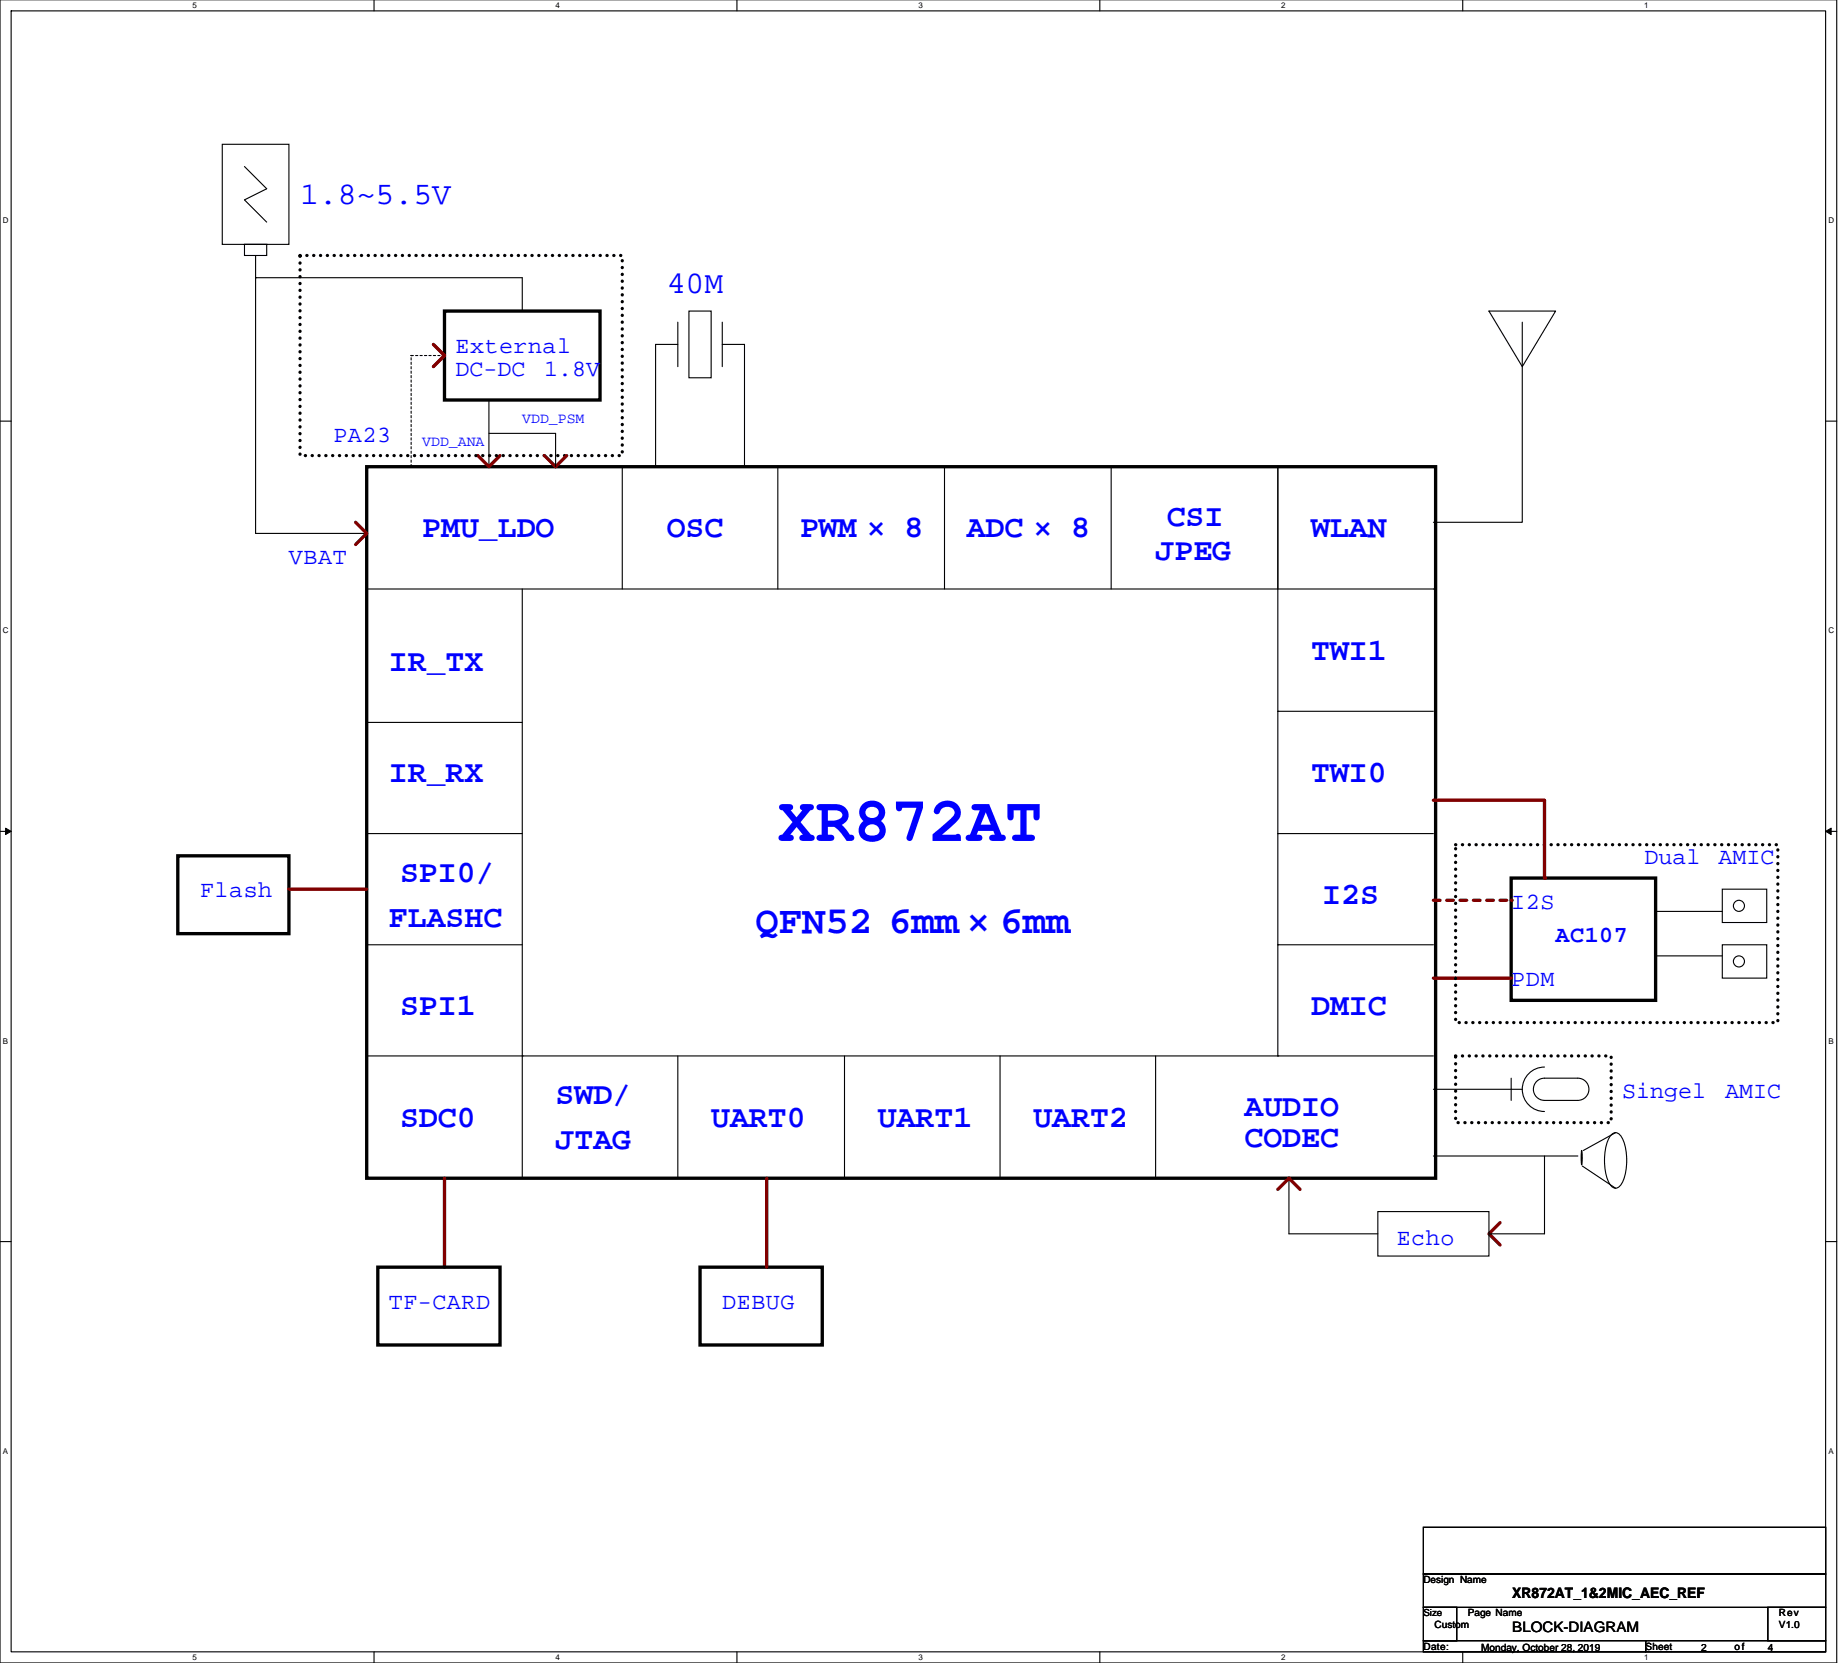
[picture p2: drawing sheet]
<svg xmlns="http://www.w3.org/2000/svg" width="420mm" height="380mm" viewBox="0 0 420 380" stroke-linecap="round" stroke-linejoin="round" font-family="sans-serif">
<path d="M0 0v379.9h419.9v-379.9M2.5 2.5h414.8v374.9h-414.8z" fill="none" stroke="#000" stroke-width=".25"/>
<g fill="#fff">
<path d="M44 .2h1v2h-1z"/>
<path d="M44 377.6h1v2.1h-1z"/>
</g>
<path d="M85.5 0v2.5M85.5 377.4v2.5" fill="none" stroke="#000" stroke-width=".25"/>
<g fill="#fff">
<path d="M127 .2h1v2h-1z"/>
<path d="M127 377.6h1v2.1h-1z"/>
</g>
<path d="M168.5 0v2.5M168.5 377.4v2.5" fill="none" stroke="#000" stroke-width=".25"/>
<g fill="#fff">
<path d="M209.9 .2h1v2h-1z"/>
<path d="M209.9 377.6h1v2.1h-1z"/>
</g>
<path d="M251.4 0v2.5M251.4 377.4v2.5" fill="none" stroke="#000" stroke-width=".25"/>
<g fill="#fff">
<path d="M292.9 .2h1v2h-1z"/>
<path d="M292.9 377.6h1v2.1h-1z"/>
</g>
<path d="M334.4 0v2.5M334.4 377.4v2.5" fill="none" stroke="#000" stroke-width=".25"/>
<g fill="#fff">
<path d="M375.9 .2h1v2h-1z"/>
<path d="M375.9 377.6h1v2.1h-1z"/>
<path d="M.6 49.4h1.4v2h-1.4z"/>
<path d="M418 49.4h1.3v2h-1.3z"/>
<path d="M.6 143.1h1.4v2h-1.4z"/>
<path d="M418 143.1h1.3v2h-1.3z"/>
</g>
<path d="M0 96.2h2.5M417.3 96.2h2.6" fill="none" stroke="#000" stroke-width=".25"/>
<g fill="#fff">
<path d="M.6 236.8h1.3v2h-1.3z"/>
<path d="M418 236.8h1.2v2h-1.2z"/>
</g>
<path d="M0 189.9h2.5M417.3 189.9h2.6" fill="none" stroke="#000" stroke-width=".25"/>
<path d="M1.3 189.2l1.2 .7-1.2 .8zM417.3 189.9l1.3-.7v1.5z" fill="#000" stroke="#000" stroke-width=".23"/>
<g fill="#fff">
<path d="M.6 330.5h1.3v2.1h-1.3z"/>
<path d="M418 330.5h1.2v2.1h-1.2z"/>
</g>
<g fill="none" stroke="#000" stroke-width=".25">
<path d="M50.8 33h15.2v22.8h-15.2zM55.9 38l5.1 5.1-5.1 2.6 5.1 5M55.9 55.8h5.1v2.6h-5.1zM58.4 58.4v63.5h25.4M154.9 78.7h-5v27.9M154.9 73.6v10.2M157.5 71.1h5.1v15.2h-5.1zM165.1 78.7h5.1v27.9M165.1 73.6v10.2M340.4 71.1h15.2l-7.6 12.7zM348 73.6v45.7h-20.3M142.2 106.6v28"/>
<path d="M177.8 106.6v28M292.1 106.6h.1M292.1 106.6v134.6M83.8 134.6h243.9M119.4 134.6v134.6M327.7 134.6h.1M83.8 165h.1M83.8 165h35.6M292.1 162.5h35.6M292.1 162.5h.1M83.8 190.4h.1M83.8 190.4h35.6"/>
<path d="M292.1 190.4h35.6M292.1 190.4h.1M83.8 215.8h.1M83.8 215.8h35.6M292.1 215.8h35.6M292.1 215.8h.1M378.5 208.2h15.2M378.5 218.4h15.2M393.7 203.1h10.2v7.7h-10.2zM393.7 215.8h10.2v7.7h-10.2zM83.8 241.2h.1M83.8 241.2h243.9"/>
<path d="M119.4 241.2h.1M154.9 241.2v28M193 241.2v28M228.6 241.2v28M264.2 241.2v28M292.1 241.2h.1M327.7 248.9h20.3M345.4 246.3v5.1M351.1 247.3a2.53 2.53 0 0 1 2-1h7.6a2.54 2.54 0 0 1 2.5 2.6 2.54 2.54 0 0 1-2.5 2.5h-7.6a2.54 2.54 0 0 1-2.3-1.4 2.54 2.54 0 0 1 .3-2.7zM353.1 243.8a5.1 5.1 0 0 0-5.1 5.1 5.1 5.1 0 0 0 5.1 5M368.4 259.2a1.31 1.31 0 0 1 2.2 .4 12.6 12.6 0 0 1 0 11 1.38 1.38 0 0 1-1.3 .9 1.38 1.38 0 0 1-1.3-.9 12.6 12.6 0 0 1 0-11zM369.3 258.8l-7.3 4"/>
<path d="M119.4 269.2h.1M294.6 269.2v12.7h20.4M315 276.8h25.4v10.2h-25.4zM327.7 264.1h33M353.1 264.1v17.8h-12.7M361.6 262.8l.1 1.7-.1 1.6-.2-1.6zM361.7 266.4l7.6 5.1M0 283.7h2.5M417.3 283.7h2.6"/>
<circle cx="397.5" cy="219.7" r="1.27"/>
<circle cx="397.5" cy="207" r="1.27"/>
</g>
<path d="M83.8 106.6h244.4v162.6h-244.4zM40.6 195.5h25.4v17.8h-25.4zM345.4 200.6h33.1v27.9h-33.1z" fill="none" stroke="#000" stroke-width=".76"/>
<path d="M327.7 182.8h25.4v17.8M66 203.1h17.8M327.7 223.5h17.7M342.9 279.3l-2.5 2.6 2.5 2.5" fill="none" stroke="#800000" stroke-width=".76"/>
<path d="M332.7 193h73.7v40.6h-73.7v-40.6M332.7 241.2h35.6v15.3h-35.6v-15.3" fill="none" stroke="#000" stroke-width=".76" stroke-dasharray="0 1.5"/>
<path d="M327.7 205.7h17.7M345.4 205.7h.1" fill="none" stroke="#800000" stroke-width=".76" stroke-dasharray="1.5 1.5"/>
<circle cx="353.1" cy="200.6" r=".38" fill="#800000"/>
<path d="M99.1 78.7l2.5 2.5-2.5 2.6M81.3 119.3l2.5 2.6-2.5 2.5M109.2 104.1l2.6 2.5 2.5-2.5M124.5 104.1l2.5 2.5 2.5-2.5M101.6 269.2v20.3M175.3 269.2v20.3M297.2 271.7l-2.6-2.5-2.5 2.5" fill="none" stroke="#800000" stroke-width=".76"/>
<path d="M101.6 71.1h35.6v20.3h-35.6zM86.4 289.5h27.9v17.8h-27.9zM160 289.5h28v17.8h-28z" fill="none" stroke="#000" stroke-width=".76"/>
<path d="M58.4 63.4h.1M58.4 63.4h61v7.7M111.8 91.4v15.2M111.8 99h15.2v7.6M215.9 106.6v28M254 106.6v28M292.1 106.6v28" fill="none" stroke="#000" stroke-width=".25"/>
<path d="M94 81.2h.1M101.6 81.2h-7.6M94 106.6v-25.4" fill="none" stroke="#000" stroke-width=".25" stroke-dasharray=".5 .5"/>
<path d="M68.6 58.4h73.6v45.7h-73.6v-45.7" fill="none" stroke="#000" stroke-width=".76" stroke-dasharray="0 1.5"/>
<path d="M178.3 183.9l.4-.2h1.7a.74 .74 0 0 1 .9 .5 .74 .74 0 0 1-.5 .9l1.3 1.6 1.3-1.6a.74 .74 0 0 1-.5-.9 .74 .74 0 0 1 .9-.5h1.3a.73 .73 0 0 1 1 .6 .73 .73 0 0 1-.9 .8l-2.2 2.7 2.4 2.9a.73 .73 0 0 1 .8 .8 .73 .73 0 0 1-.9 .6h-1.6a.73 .73 0 0 1-1-.6 .73 .73 0 0 1 .8-.8l-1.4-1.8-1.4 1.8a.73 .73 0 0 1 .8 .8 .73 .73 0 0 1-1 .6h-1.6a.73 .73 0 0 1-.9-.6 .73 .73 0 0 1 .8-.8l2.4-2.9-2.3-2.7a.72 .72 0 0 1-.7-.4 .72 .72 0 0 1 .1-.8zM186.9 183.9l.7-.2h3.2a2.62 2.62 0 0 1 3 3.5l-.7 .8-.7 .5 1.9 2.2a.75 .75 0 0 1 1 .7 .75 .75 0 0 1-1 .7h-.8l-1.3-1.9-1.5-1.3h-1.5v1.8h.6a.74 .74 0 0 1 .9 .7 .74 .74 0 0 1-.9 .7h-2.2a.74 .74 0 0 1-.9-.7 .74 .74 0 0 1 .9-.7h.2v-5.6a.79 .79 0 0 1-1-.2 .79 .79 0 0 1 .1-1zM189.2 185.1v2.4h1.2a1.73 1.73 0 0 0 2.1-1.5l-.4-.5-.5-.3zM197.2 183.7a2.97 2.97 0 0 1 3.4-.6 2.97 2.97 0 0 1 1.7 3l-.3 .8-.6 .7a2.65 2.65 0 0 1 .9 3.2 2.65 2.65 0 0 1-2.9 1.5 2.65 2.65 0 0 1-2.9-1.6 2.65 2.65 0 0 1 .9-3.1 2.55 2.55 0 0 1-.2-3.9zM198.2 184.7a1.32 1.32 0 0 0-.1 1.7 1.32 1.32 0 0 0 1.6 .5 1.31 1.31 0 0 0 1.1-1.7 1.31 1.31 0 0 0-1.8-.8zM198.2 188.8a1.17 1.17 0 0 0-.4 1.3 1.17 1.17 0 0 0 1.2 .8 1.48 1.48 0 0 0 2-1.4 1.74 1.74 0 0 0-2.8-.7zM204.8 183.1h6.2v1.5l-2.3 6.8a.75 .75 0 0 1-1 .7 .75 .75 0 0 1-.4-1.1l2.2-6.4h-3.3a.73 .73 0 0 1-.8 .7 .73 .73 0 0 1-.6-.9zM214.3 183.7a3.1 3.1 0 0 1 3.7-.5 3.1 3.1 0 0 1 1.5 3.3l-.9 1.3-3.3 2.9h3.2a.72 .72 0 0 1 .9-.1 .72 .72 0 0 1 .3 .8v.7h-6.5v-1.5l2.4-2a6.2 6.2 0 0 0 2.6-2.9 1.81 1.81 0 0 0-1.8-1.4 1.81 1.81 0 0 0-1.7 1.5 .79 .79 0 0 1-1.1-.1 .79 .79 0 0 1 .1-1.1zM222.3 183.9l.7-.2h3.1l2.8 7a.75 .75 0 0 1 1 .7 .75 .75 0 0 1-.9 .7h-1.9a.74 .74 0 0 1-1-.7 .74 .74 0 0 1 1-.7h.3l-.3-.9h-3.5l-.3 .9a.85 .85 0 0 1 1 .1 .85 .85 0 0 1 .2 1l-.6 .3h-2.2a.75 .75 0 0 1-1-.7 .75 .75 0 0 1 1-.7l2.3-5.6h-1a.74 .74 0 0 1-.8-.3 .74 .74 0 0 1 .1-.9zM225.3 185.6l-1.1 2.8h2.3zM230.3 183.7h7.4v2.8a.74 .74 0 0 1-.7 .9 .74 .74 0 0 1-.8-.9v-1.4h-1.5v5.6h.9a.74 .74 0 0 1 1 .7 .74 .74 0 0 1-1 .7h-3.3a.74 .74 0 0 1-.9-.7 .74 .74 0 0 1 .9-.7h1v-5.6h-1.6v1.4a.74 .74 0 0 1-.7 .9 .74 .74 0 0 1-.7-.9z" fill="#00f"/>
<path d="M325.4 348.9h91.9v10.7h-91.9zM325.4 359.6h91.9v7.6h-91.9zM325.4 367.2h7.6v7.7h-7.6zM325.4 374.9h50.8v2.5h-50.8zM376.2 374.9h41.1v2.5h-41.1zM404.1 367.2h13.2v7.7h-13.2z" fill="none" stroke="#000" stroke-width=".25"/>
<text font-size="8.9" fill="#00f" x="172.7" y="213.1">QFN52 6mm× 6mm</text>
<g font-size="7.2" fill="#00f">
<text x="68.6" y="46.6">1.8~5.5V</text>
<text x="152.4" y="66.9">40M</text>
<text x="96.5" y="122.8">PMU_LDO</text>
<text x="152.4" y="122.8">OSC</text>
<text x="182.9" y="122.8">PWM × 8</text>
<text x="221" y="122.8">ADC × 8</text>
<text x="266.7" y="120.2">CSI</text>
<text x="299.7" y="122.8">WLAN</text>
<text x="264.2" y="127.9">JPEG</text>
<text x="88.9" y="153.3">IR_TX</text>
<text x="299.7" y="150.7">TWI1</text>
<text x="88.9" y="178.7">IR_RX</text>
<text x="299.7" y="178.7">TWI0</text>
<text x="91.4" y="201.5">SPI0/</text>
<text x="302.3" y="206.6">I2S</text>
<text x="88.9" y="211.7">FLASHC</text>
<text x="91.4" y="232">SPI1</text>
<text x="299.7" y="232">DMIC</text>
<text x="91.4" y="257.4">SDC0</text>
<text x="127" y="252.3">SWD/</text>
<text x="162.6" y="257.4">UART0</text>
<text x="200.7" y="257.4">UART1</text>
<text x="236.2" y="257.4">UART2</text>
<text x="284.5" y="254.9">AUDIO</text>
<text x="127" y="262.5">JTAG</text>
<text x="284.5" y="262.1">CODEC</text>
</g>
<g font-size="5.3" fill="#00f">
<text x="104.1" y="80.6">External</text>
<text x="104.1" y="85.9">DC-DC</text>
<text x="124.4" y="85.9">1.8V</text>
<text x="76.2" y="100.9">PA23</text>
<text x="66" y="128.8">VBAT</text>
<text x="375.9" y="197.4">Dual</text>
<text x="392.8" y="197.4">AMIC</text>
<text x="45.7" y="205">Flash</text>
<text x="345.4" y="207.6">I2S</text>
<text x="355.6" y="215.2">AC107</text>
<text x="345.4" y="225.4">PDM</text>
<text x="370.8" y="250.8">Singel</text>
<text x="394.4" y="250.8">AMIC</text>
<text x="319.3" y="284.5">Echo</text>
<text x="88.9" y="299">TF-CARD</text>
<text x="165.1" y="299">DEBUG</text>
</g>
<g font-size="3.4" fill="#00f">
<text x="96.5" y="101.8">VDD_ANA</text>
<text x="119.4" y="96.8">VDD_PSM</text>
</g>
<g font-size="3.3">
<text x="345.7" y="365.1">XR872AT_1&amp;2MIC_AEC_REF</text>
<text x="345.7" y="372.8">BLOCK-DIAGRAM</text>
</g>
<g font-size="2.3">
<text x="325.4" y="361.7">Design Name</text>
<text x="327.9" y="371.8">Custom</text>
<text x="335.5" y="369.3">Page Name</text>
<text x="406.7" y="369.3">Rev</text>
<text x="406.7" y="371.8">V1.0</text>
<text x="325.4" y="376.9">Date:</text>
<text x="338.6" y="377.2">Monday, October 28, 2019</text>
<text x="376.2" y="376.9">Sheet</text>
<text x="388.9" y="377.2">2</text>
<text x="396.5" y="376.9">of</text>
<text x="404.1" y="377.2">4</text>
</g>
<text font-size="2.2" x="325.4" y="369.2">Size</text>
<g font-size="1.8">
<text x="44" y="1.8">5</text>
<text x="127" y="1.8">4</text>
<text x="209.9" y="1.8">3</text>
<text x="292.9" y="1.8">2</text>
<text x="375.9" y="1.8">1</text>
<text x=".6" y="51">D</text>
<text x="418" y="51">D</text>
<text x=".6" y="144.7">C</text>
<text x="418" y="144.7">C</text>
<text x=".6" y="238.4">B</text>
<text x="418" y="238.4">B</text>
<text x=".6" y="332.2">A</text>
<text x="418" y="332.2">A</text>
<text x="44" y="379.3">5</text>
<text x="127" y="379.3">4</text>
<text x="209.9" y="379.3">3</text>
<text x="292.9" y="379.3">2</text>
<text x="375.9" y="379.3">1</text>
</g>
</svg>
